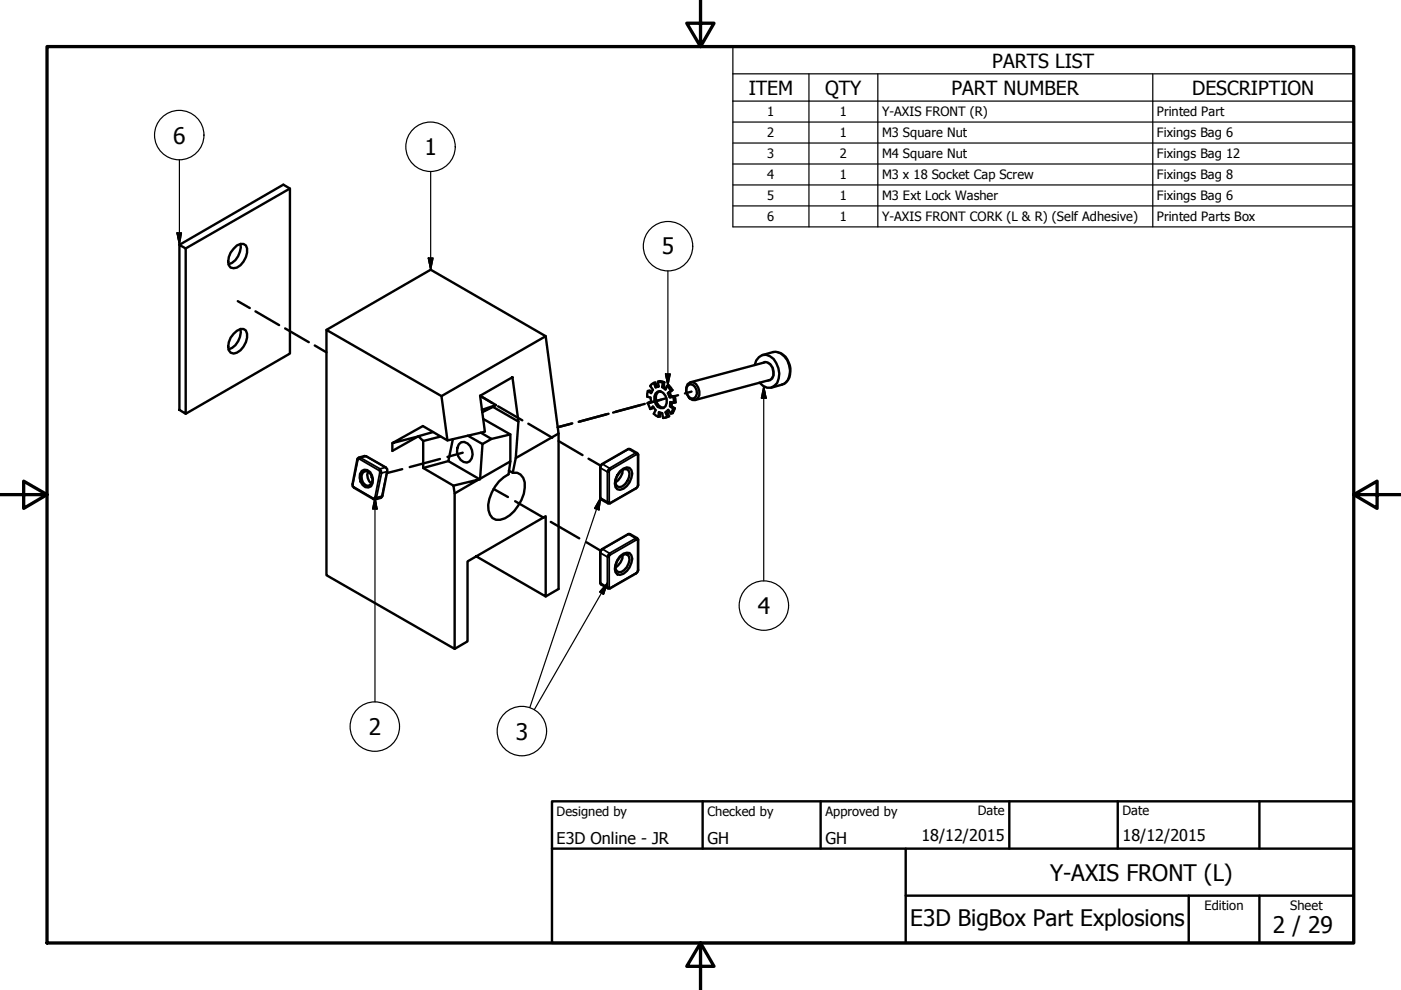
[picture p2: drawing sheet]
<svg xmlns="http://www.w3.org/2000/svg" width="297mm" height="210mm" viewBox="0 0 297 210" stroke-linecap="round" stroke-linejoin="round" font-family="sans-serif">
<!-- layer: Tweak Trail (ISO) -->
<g fill="none" stroke="#000" stroke-width=".51">
<path d="M50.4 63.9l2.6 1.4M54.2 66l5 2.9M60.5 69.6l5 3M66.7 73.3l2.5 1.4M85.3 99.5l-3.3 .8M93.3 97.3l-6.4 1.7M98.1 96l-3.2 .9M101.8 83.9l2.5 1.5M105.6 86.1l5.1 3M112 89.8l5.1 3M118.4 93.5l5.1 3M121.3 89.8l-3.1 .8 3-.8"/>
<path d="M124.8 97.3l2.5 1.4M128.5 87.9l-5.8 1.5M129 87.7l-6.1 1.7M135.8 85.9l-5.8 1.6M136.7 85.6l-6.1 1.7M140.2 84.7l-2.9 .8M141.3 84.4l-3.1 .9M143.8 83.8l-1.4 .4M146.6 83l-1.4 .4M78.7 101.2h.1M78.9 101.1v.1M104.6 103.7l3.1 1.7"/>
<path d="M109.2 106.3l6.1 3.5M116.8 110.7l6 3.4M124.3 115l3 1.7"/>
</g>
<!-- layer: Visible (ISO) -->
<g fill="none" stroke="#000" stroke-width=".51">
<path d="M61.5 40l-22.1 12.7M38 51.9l1.4 .8v35l-1.4-.8zM38 51.9l22.1-12.7 1.4 .8v35l-22.1 12.7M49.5 52.7a1.75 1.75 0 0 1 2.6-.7 3.9 3.9 0 0 1-1.9 4.7l-.7 .2-.6-.2a2.89 2.89 0 0 1 .6-4zM51 51.7a4 4 0 0 1-2.5 4.3M49.5 70.8l.7-.7 .8-.3h.6l.5 .3a3.8 3.8 0 0 1-2.6 4.9l-.6-.2a2.89 2.89 0 0 1 .6-4zM51 69.8a4 4 0 0 1-2.5 4.3M69.2 69.9l22.1-12.7 24.4 14.1M160 77.4a2.21 2.21 0 0 1 1.6-2.1 2.21 2.21 0 0 1 2.4 .8 4.9 4.9 0 0 1 .8 5.1 2.13 2.13 0 0 1-3.8-.1M162 76.9l-15.6 4.2M163.9 74.6l-2.2 .7M76.7 99.9a1.39 1.39 0 0 1 2.2 .9l.2 .8-.1 .9-.3 .6-.6 .2a2.09 2.09 0 0 1-1.8-2.8z"/>
<path d="M78.1 100a2.09 2.09 0 0 0 .6 2.5M88.6 92.6l-5.4 1.4 6.5-3.7 5.2 3.1M88.7 92.5l-5.5 3.1v-1.6M91.8 91.6l-3.1 .9 1 1 3.7-.9M93.6 84l22.1-12.7 2.7 20.6-9.1 5.2 .6-7.7-1.3-9.4-6.8 3.9 1 7.6-7.9 1.9zM93.6 84l-24.4-14.1v52.1l27.2 15.6v-33l-.3-1.6-6.4-3.8v-5.7M95.1 97.8l-5.4 1.4M96 93.1l-.9 4.7 6.6 3.8 .6-7.5M97.3 94.2a1.43 1.43 0 0 1 2.4 .4 2.55 2.55 0 0 1-.1 3.2 1.67 1.67 0 0 1-2.4-1.1l-.3-.8 .1-.9zM99.2 92.4l3.1 1.7M101.8 83.9l3.4 2-.7 .4M102.2 87.4l2.3-1.1 5.4 3.1"/>
<path d="M102.4 88.8l5.8 3.3-4 1-2.3-1.4M104.2 93.1l-1.9 1M105.2 85.9l-3 1M108.2 97.8l-.4 2.8a8.2 8.2 0 0 0-4.2 7.6 2.2 2.2 0 0 0 3.5 1.7 8.5 8.5 0 0 0 4.2-7.6 2.16 2.16 0 0 0-2.6-2.1M108.2 92.1v5.7l-6.4 3.7M109.3 97.1l-.6 3.1-.8-.4M118.4 91.9v33l-2.7 1.6M131.4 99.9l.8-.6 .7-.2 .6 .1 .4 .5a3.5 3.5 0 0 1-2.5 4.2l-.5-.2a2.38 2.38 0 0 1 0-3zM131.8 99.8l.5-.3h.6l.4 .3a2.81 2.81 0 0 1-2 3.5l-.5-.2a2.09 2.09 0 0 1 .4-2.7zM132 99.6a3.4 3.4 0 0 1-1.5 2.7M137.4 85.4l.5 1.3M137.4 85.4l.6-.1z"/>
<path d="M137.4 82.9l-.2 1.2 .7 .2 .1 1M137.9 86.7l.5-.5 .6 .8-.4 .7 1 .7M138.6 86.3l-.7 .4M138.6 81.2l-.7 .6 .5 .8-.4 .7-.6-.4 .3-.1 .5 .3M139 83.4l.4-.4a1.81 1.81 0 0 1 2 2.4l-.3 .7-.4 .4a1.61 1.61 0 0 1-2-1.6v-.9zM139.5 80.9l.1 1.1-.6 .1-.4-.9 .3-.1 .4 .9 .3-.1M139.5 80.9l1 .2M139.5 80.9l.4-.1 .9 .3M139.6 88.4l.1-1 .7 .2 .2 1 .9-.2M139.8 83a2 2 0 0 0-.7 2 2 2 0 0 0 1.6 1.5M140 87.5v.8l-.4 .1M140.7 82l.5 .3"/>
<path d="M140.8 81.1l-.1 .9-.3 .1 .1-1M140.8 81.1h-.3M141.1 87.4l.6-.5 .5 .8M141.4 81.8l.8 1M141.4 81.8l.4-.1 .8 1M141.4 81.8l-.3 .8-.7-.5M141.6 83.3l.4 .9M141.8 87.1l-.3 .2M141.9 88.2l-.4-.9-.4 .1 .4 1M141.9 88.2l-.4 .2M141.9 88.2l-.9 .4M142 83.2l.4 1"/>
<path d="M142.5 85.3l-.1 .8M142.6 82.7l-1 .6 .6-.5M142.6 82.7l-.4 .1M142.7 84l.2 1.4M142.7 86.6l-.5 1.1M142.9 85.4l-.8-.1-.1 .8M143.1 84l.2 1.3-.4 .1M143.1 84l-1.1 .2 .7-.2M143.1 86.6l-.5 1-.4 .1M143.1 86.6l-.7-.5h-.4l.7 .5M143.1 84h-.4M143.1 86.6h-.4"/>
<path d="M145.8 81.4l.6-.3a1.82 1.82 0 0 1 1.9 1.9v.8l-.3 .6-.6 .4a1.82 1.82 0 0 1-1.9-1.9v-.8zM145.9 81.7l.5-.3a1.76 1.76 0 0 1 1.3 1.3 1.76 1.76 0 0 1-.6 1.8 1.7 1.7 0 0 1-1.5-1 1.7 1.7 0 0 1 .3-1.8zM163 80.6l-15.6 4.2M165.7 81.6l-2.2 .6M76.9 100.2l.4-.3a1.68 1.68 0 0 1 1.6 2.4l-.4 .5-.5 .2a1.86 1.86 0 0 1-1.1-2.8zM96.1 103l5.3-1.3-5 2.9M101 118l14.7 8.5v-17.1l-16.6 9.6v17l-2.7 1.6M101.7 101.6l-.3 .1M131.3 118.3l.6-.5 .6-.3 .5 .1 .3 .4a2.72 2.72 0 0 1-2.1 3.3l-.5-.2a2.48 2.48 0 0 1 .6-2.8zM131.4 118l.8-.6 .7-.2 .6 .1 .4 .5a3.5 3.5 0 0 1-2.5 4.1l-.5-.1a2.35 2.35 0 0 1 0-3zM132 117.6a3.4 3.4 0 0 1-1.5 2.8"/>
</g>
<!-- layer: Border (ISO) -->
<g fill="none" stroke="#000" stroke-width=".38">
<path d="M161.6 77l.6-.3a2.26 2.26 0 0 1 1.8 1.6 2.26 2.26 0 0 1-.7 2.4h-.7M162 76.9a1.84 1.84 0 0 1 1.9 1.9v.9l-.4 .6-.5 .3M163.9 74.6a3.2 3.2 0 0 1 3.4 2.9 3.7 3.7 0 0 1-.9 3.7l-.7 .4M75.9 97.5l-1.1 5.2M76.1 97l.4 .1M76.2 97.3l4.1 2.4M76.5 97.1l-.6 .4-.1-.1M76.5 97.1l1.1-.4 4.1 2.4-1.1 .3M76.5 97.1l4.1 2.3M77.3 96.7h.4M80.6 99.4l.2 .4 .1 .5-.4-.1v-.3l-.2-.2zM81.8 99.1l.3 .8"/>
<path d="M127.3 99.2l1.5 .8v6.4l-1.5-.8zM127.6 98.4h.2l-.5 .8v-.1M127.8 98.4l5.5-3.2 1.4 .8-5.5 3.3zM128.9 99.6l.3-.3 .1 .1 .1 .2-.2 .4h-.4zM133.2 95.2h.4M134.9 96.4l-5.5 3.2M135.1 96h-.4l.5 .6 .1-.2M135.2 96.6v6.3M74.7 102.7l.4 .7M75 103.2l4.1 2.4M79.5 105.4l-.1 .2h-.3l.1 .2M79.5 105.4l.3 .1-.2 .4"/>
<path d="M80.5 100.2l-1 5.2M80.9 100.3l1.1-.3-1 5.2-1.2 .3zM81.1 105.1l-.4 .5M127.3 105.4l.1 .5M127.3 117.3l1.5 .8v6.4l-1.5-.9zM127.6 116.4h.2l-.5 .9v-.2M127.8 116.4l5.5-3.1 1.4 .8-5.5 3.2zM128.9 117.6l.3-.3 .1 .1 .1 .2-.2 .5h-.4zM128.9 106.7l-.1-.3h.4v.2h.2l-.1 .1M129.2 100v6.4M129.2 118.1v6.4M133.2 113.3h.4"/>
<path d="M134.9 114.5l.2-.1 .1 .2 .1-.1M134.9 114.5l-5.5 3.1M134.9 103.4l-5.5 3.2M135.1 114.1h-.4l.2 .4M135.2 114.6v6.3M135.3 102.8l-.4 .7M127.3 123.5l.1 .4M128.9 124.7l-.1-.2h.4l.2 .1-.1 .1M134.9 121.4l-5.5 3.2M135.3 120.9l-.4 .7"/>
</g>
<path d="M163.9 74.6a3.4 3.4 0 0 1 3.5 2.8l.2 .7a3 3 0 0 1-1.9 3.5M75.9 97.1l1.4-.4h.4l4.1 2.4 .3 .4-1 5.6-.4 .5-1.1 .3-.4-.1-4.5-2.7zM127.3 98.7l.3-.3 5.6-3.2h.4l1.5 .8 .2 .4v6.4l-.1 .4-.3 .3-5.6 3.2h-.4l-1.5-.8-.1-.2zM127.3 116.7l.3-.3 5.6-3.1h.4l1.5 .8 .2 .4v6.4l-.1 .4-.3 .3-5.6 3.1h-.4l-1.5-.8-.1-.2z" fill="none" stroke="#000" stroke-width=".51"/>
<!-- layer: Symbol (ISO) -->
<g fill="none" stroke="#000" stroke-width=".25">
<path d="M155.4 15.7v-5.8h131.6v5.8M155.4 15.7h131.6v5.7M155.4 15.7v32.4h131.6v-26.7M171.5 15.7v32.4M186.1 15.7v32.4M244.4 15.7v32.4M38 33.9v18M91.3 36.4v20.8M155.4 21.4h131.6M155.4 25.9h131.6M155.4 30.3h131.6M155.4 34.8h131.6"/>
<path d="M155.4 39.2h131.6M37.5 49.4h1l-.5 2.5zM90.8 54.7h1l-.5 2.5zM141.6 57.4v24.4M155.4 43.7h131.6M141.1 79.3h1l-.5 2.5zM161.9 82l.5 2.4h-1zM161.9 82v41.2M79.5 105.4l.4 2.5h-.9zM79.5 105.4v43.4M127.3 105.6l-.3 2.5-1-.3zM127.3 105.6l-15 44.4"/>
<path d="M128.8 123.6l-.8 2.4-.9-.5zM128.8 123.6l-15.5 26.9"/>
<circle cx="38" cy="28.6" r="5.2"/>
<circle cx="91.3" cy="31.1" r="5.2"/>
<circle cx="141.6" cy="52.2" r="5.2"/>
<circle cx="162" cy="128.4" r="5.2"/>
<circle cx="79.5" cy="154.1" r="5.2"/>
<circle cx="110.6" cy="155" r="5.2"/>
</g>
<!-- layer: Border (ISO) -->
<path d="M148.5 -.1v10l-2.9-5h5.8l-2.9 5M10 9.9h277v190h-277zM0 104.9h10l-5-2.9v5.8l5-2.9M287 104.9l5 2.9v-5.8l-5 2.9h10M148.5 199.9l2.9 5h-5.8l2.9-5v10" fill="none" stroke="#000" stroke-width=".7"/>
<!-- layer: Title (ISO) -->
<path d="M117 169.9h170v30h-170zM117 179.9h170M149 169.9v10M174 169.9v10M192 179.9v20M214 169.9v10M237 169.9v10M267 169.9v10M192 189.9h95M252 189.9v10M267 189.9v10" fill="none" stroke="#000" stroke-width=".51"/>
<!-- layer: Symbol (ISO) -->
<g fill="#000" stroke="#000" stroke-width=".25">
<path d="M37.5 49.4l.5 2.5zM37.5 49.4h1l-.5 2.5zM90.8 54.7l.5 2.5zM90.8 54.7h1l-.5 2.5zM141.1 79.3l.5 2.5zM141.1 79.3h1l-.5 2.5zM161.9 82l.5 2.4zM161.9 82l.5 2.4h-1zM79.5 105.4l.4 2.5zM79.5 105.4l.4 2.5h-.9zM127.3 105.6l-.3 2.5zM127.3 105.6l-.3 2.5-1-.3z"/>
<path d="M128.8 123.6l-.8 2.4zM128.8 123.6l-.8 2.4-.9-.5z"/>
</g>
<g font-size="4.8">
<text x="36.7" y="30.5">6</text>
<text x="90" y="32.9">1</text>
<text x="140.3" y="53.9">5</text>
<text x="160.7" y="130.1">4</text>
<text x="78.2" y="155.9">2</text>
<text x="109.3" y="156.8">3</text>
<text x="222.6" y="186.9">Y-AXIS FRONT (L)</text>
<text x="193" y="196.3">E3D BigBox Part Explosions</text>
<text x="269.9" y="197.8">2 / 29</text>
</g>
<g font-size="4.1">
<text x="210.4" y="14.3">PARTS LIST</text>
<text x="158.7" y="20">ITEM</text>
<text x="174.9" y="20.1">QTY</text>
<text x="201.7" y="20">PART NUMBER</text>
<text x="252.7" y="20.1">DESCRIPTION</text>
</g>
<g font-size="3.4">
<text x="118" y="178.9">E3D Online - JR</text>
<text x="150" y="178.9">GH</text>
<text x="175" y="178.9">GH</text>
<text x="195.4" y="178.3">18/12/2015</text>
<text x="238" y="178.3">18/12/2015</text>
</g>
<g font-size="2.7">
<text x="162.7" y="24.7">1</text>
<text x="162.7" y="29.1">2</text>
<text x="178.1" y="24.7">1</text>
<text x="178.1" y="29.1">1</text>
<text x="187" y="24.7">Y-AXIS FRONT (R)</text>
<text x="187" y="29.1">M3 Square Nut</text>
<text x="245.3" y="24.7">Printed Part</text>
<text x="245.3" y="29.1">Fixings Bag 6</text>
<text x="162.7" y="33.6">3</text>
<text x="178.1" y="33.6">2</text>
<text x="187" y="33.6">M4 Square Nut</text>
<text x="245.3" y="33.6">Fixings Bag 12</text>
<text x="162.7" y="37.9">4</text>
<text x="178.1" y="38">1</text>
<text x="187" y="38">M3 x 18 Socket Cap Screw</text>
<text x="245.3" y="38">Fixings Bag 8</text>
<text x="162.7" y="42.4">5</text>
<text x="162.7" y="46.9">6</text>
<text x="178.1" y="42.4">1</text>
<text x="178.1" y="46.8">1</text>
<text x="187" y="42.5">M3 Ext Lock Washer</text>
<text x="187" y="46.9">Y-AXIS FRONT CORK (L &amp; R) (Self Adhesive)</text>
<text x="245.3" y="42.5">Fixings Bag 6</text>
<text x="245.3" y="46.9">Printed Parts Box</text>
<text x="118" y="173">Designed by</text>
<text x="150" y="173">Checked by</text>
<text x="175" y="173">Approved by</text>
<text x="207.3" y="172.9">Date</text>
<text x="238" y="172.9">Date</text>
<text x="255.4" y="193">Edition</text>
<text x="273.6" y="193">Sheet</text>
</g>
</svg>
